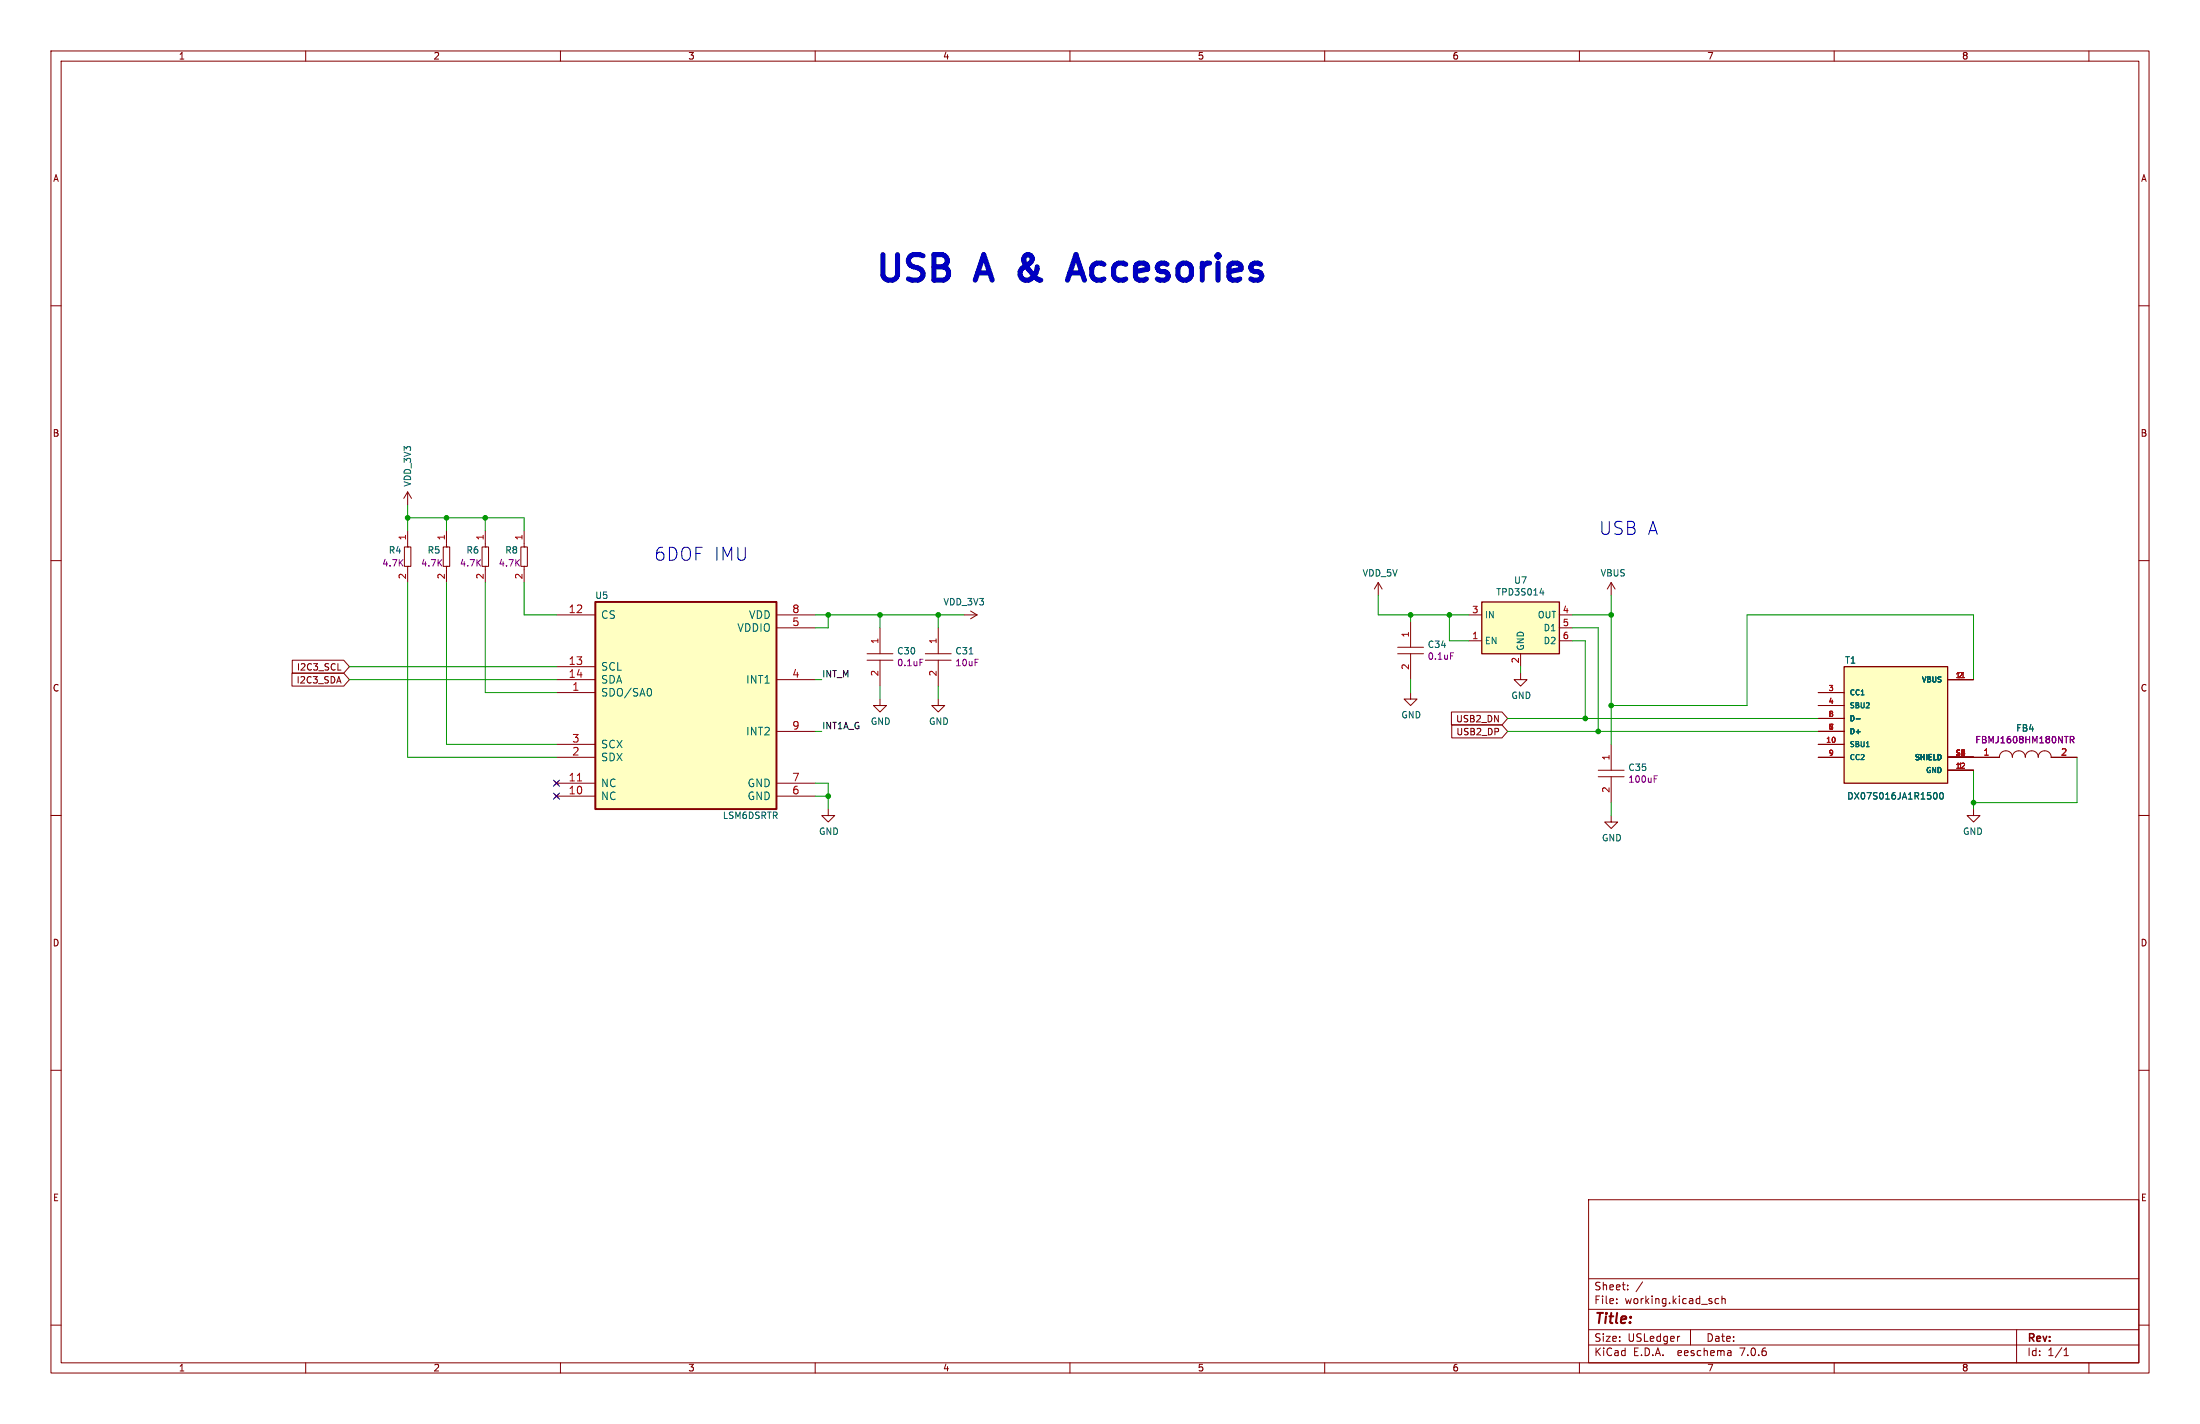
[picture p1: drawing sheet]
<svg xmlns="http://www.w3.org/2000/svg" width="432mm" height="279mm" viewBox="0 0 432 279" stroke-linecap="round" stroke-linejoin="round" font-family="sans-serif">
<g fill="none" stroke="#840000" stroke-width=".2">
<path d="M10 10h411.8v259.4h-411.8zM12 12h407.8v255.4h-407.8zM60 10v2M110 10v2M160 10v2M210 10v2M260 10v2M310 10v2M360 10v2M410 10v2M10 60h2M419.8 60h2"/>
<path d="M80 96.5l-.8 1.3M80 96.5v2.6M80 96.5l.8 1.3M10 110h2M79.4 107.3h1.2v3.8h-1.2zM80 107.3h.1M80 111.1h.1M80 104.1v3.2M80 111.1v3.2M87 107.3h1.3v3.8h-1.3zM87.6 107.3h.1M87.6 111.1h.1"/>
<path d="M87.6 104.1v3.2M87.6 111.1v3.2M94.6 107.3h1.3v3.8h-1.3zM95.2 107.3h.1M95.2 111.1h.1M95.2 104.1v3.2M95.2 111.1v3.2M102.2 107.3h1.3v3.8h-1.3zM102.9 107.3h.1M102.9 111.1h.1M102.9 104.1v3.2M102.9 111.1v3.2"/>
<path d="M190.5 119.9l1.3 .8M270.5 114.3l-.8 1.3M270.5 114.3v2.5M270.5 114.3l.8 1.3M316.2 114.3l-.7 1.3M316.2 114.3v2.5M316.2 114.3l.8 1.3M419.8 110h2M57.3 132.1h10.2l1.1 1.3-1.1 1.2h-10.2zM57.4 129.5h10.1l1.1 1.3-1.1 1.3h-10.1zM66.3 131.5h.6M109.2 120.7h7.6"/>
<path d="M109.2 135.9h7.6M109.2 130.8h7.6M109.2 133.4h7.6M152.4 120.7h7.6M152.4 123.2h7.6M152.4 133.4h7.6M170.2 128.3h5.1M170.2 129.5h5.1M172.7 137.2v1.2h1.3l-1.3 1.3-1.3-1.3h1.3M172.7 123.2v5.1M172.7 129.5v5.1M181.6 128.3h5.1"/>
<path d="M181.6 129.5h5.1M184.1 137.2v1.2h1.3l-1.3 1.3-1.2-1.3h1.2M184.1 123.2v5.1M184.1 129.5v5.1M189.2 120.7h2.6M191.8 120.7l-1.3 .7M274.3 127h5.1M274.3 128.3h5.1M276.9 135.9v1.3h1.2l-1.2 1.2-1.3-1.2h1.3M276.9 121.9v5.1M276.9 128.3v5.1M284.9 139.7h9.9l1.1 1.3-1.1 1.2h-9.9z"/>
<path d="M288.3 125.7h2.5M288.3 120.7h2.5M298.4 132.1v1.3h1.3l-1.3 1.2-1.2-1.2h1.2M298.4 128.3v2.5M306.1 125.7h2.5M306.1 120.7h2.5M306.1 123.2h2.5M356.9 135.9h5M356.9 138.4h5M382.3 133.4h5M10 160h2M108.8 155.8l.8 .8"/>
<path d="M108.8 153.3l.8 .8M109.2 156.2h7.6M109.2 153.7h7.6M109.2 148.6h7.6M109.2 146.1h7.6M109.6 155.8l-.8 .8M109.6 153.3l-.8 .8M152.4 156.2h7.6M152.4 153.7h7.6M152.4 143.5h7.6M162.6 158.8v1.2h1.2l-1.2 1.3-1.3-1.3h1.3M284.9 142.2h9.9l1.1 1.3-1.1 1.3h-9.9z"/>
<path d="M313.7 151.1h5.1M313.7 152.4h5.1M316.2 146.1v5M316.2 152.4v5.1M356.9 148.6h5M356.9 146.1h5M356.9 143.5h5M356.9 141h5M382.3 148.6h10.1a1.27 1.27 0 0 1 1.3-1.3 1.27 1.27 0 0 1 1.3 1.3 1.27 1.27 0 0 1 1.2-1.3 1.27 1.27 0 0 1 1.3 1.3 1.27 1.27 0 0 1 1.3-1.3 1.27 1.27 0 0 1 1.2 1.3 1.27 1.27 0 0 1 1.3-1.3 1.27 1.27 0 0 1 1.3 1.3h5.1M382.3 151.1h5M387.3 158.8v1.2h-1.2l1.2 1.3 1.3-1.3h-1.3M419.8 160h2"/>
<path d="M316.2 160v1.3h1.3l-1.3 1.3-1.2-1.3h1.2M10 210h2M419.8 210h2M311.8 235.4h108v32h-108zM10 260h2M311.8 256.9h108M311.8 250.9h108M317.3 255.6v.2M317.3 254.9v.1M319.5 252.9v.2M319.5 252.2v.1M322.4 251.5l-1.3 1.9"/>
<path d="M337.3 254.9l-.4-.1-.3 .3 .2 .6h.5M338 254.9l.2-.1 .3 .1 .1 .9M338 254.3v1.5M419.8 260h2M60 267.4v2M110 267.4v2M160 267.4v2M210 267.4v2M260 267.4v2M310 267.4v2M311.8 263.9h108M311.8 260.9h108"/>
<path d="M329.5 262.2h.2M331.8 260.9v3M339.7 265.1l.1 .9M339.8 265.9l-.2 .1M339.8 265.3l-.2 .1M360 267.4v2M395.8 260.9v6.5M405.1 266h.9M405.1 264.9l.4-.4v1.5M410 267.4v2"/>
</g>
<g fill="#ffffc2" stroke="#ffffc2" stroke-width=".2">
<path d="M290.8 118.1h15.3v10.2h-15.3z"/>
<path d="M116.8 118.1h35.6v40.7h-35.6z"/>
<path d="M361.9 130.8h20.4v22.9h-20.4z"/>
</g>
<path d="M290.8 118.1h15.3v10.2h-15.3zM361.9 130.8h20.4v22.9h-20.4z" fill="none" stroke="#840000" stroke-width=".25"/>
<path d="M302.3 116.3h.7M302.9 115.9v.9M127.5 135.1a.94 .94 0 0 1 0 1.5M190.2 128.3h.8M364.3 141h.8M366.3 146.5h.6M379.8 155.5a.68 .68 0 0 1 .4 .7 .68 .68 0 0 1-.4 .6M380.9 155.6l.1-.1a.68 .68 0 0 1 .4 .7 .68 .68 0 0 1-.4 .6 .85 .85 0 0 1-.1-1.2z" fill="none" stroke="#006464" stroke-width=".2"/>
<path d="M180.6 129.4h.6M284.7 128.1h.6M324.7 152.8h.4M324.7 152.2h.6M406.3 145.2l.6-.1 .2-.2-.1-.3-.7-.1v1.3M406.6 145.2l.5 .6" fill="none" stroke="#840084" stroke-width=".2"/>
<path d="M116.8 118.1h35.6v40.7h-35.6z" fill="none" stroke="#840000" stroke-width=".38"/>
<path d="M385 133h.6M113.3 153.2h.9" fill="none" stroke="#a90000" stroke-width=".2"/>
<path d="M200.5 52.8l-.3 .5v.7l.3 .5M209.5 55l1.7-5 1.7 5M210 53.5h2.4" fill="none" stroke="#0000c2" stroke-width="1"/>
<g fill="none" stroke="#009600" stroke-width=".2">
<path d="M80 99.1v5M80 114.3v34.3h29.2M80 101.6h22.9v2.5M87.6 101.6v2.5M87.6 114.3v31.8h21.6M95.2 114.3v21.6h14M95.2 101.6v2.5M102.9 114.3v6.4h6.3M270.5 116.8v3.9h17.8M316.2 116.8v29.3M68.6 130.8h40.6M68.6 133.4h40.6"/>
<path d="M160 120.7h29.2M160 133.4h1.3M162.6 120.7v2.5h-2.6M172.7 120.7v2.5M172.7 134.6v2.6M184.1 120.7v2.5M184.1 134.6v2.6M276.9 120.7v1.2M276.9 133.4v2.5M284.5 120.7v5h3.8M298.4 130.8v1.3M308.6 120.7h7.6"/>
<path d="M308.6 123.2h5.1v20.3M308.6 125.7h2.5v15.3M387.3 133.4v-12.7h-44.4v17.7h-26.7M160 153.7h2.6v5.1M160 156.2h2.6M160 143.5h1.3M295.9 143.5h61M295.9 141h61M316.2 157.5v2.5M387.3 151.1v7.7M407.7 148.6v8.9h-20.4"/>
</g>
<path d="M108.6 155.6l1.2 1.2M108.6 153.1l1.2 1.2M109.8 155.6l-1.2 1.2M109.8 153.1l-1.2 1.2" fill="none" stroke="#000084" stroke-width=".2"/>
<g fill="#009600" stroke="#009600" stroke-width=".2">
<circle cx="316.2" cy="120.7" r=".46"/>
<circle cx="311.1" cy="141" r=".46"/>
<circle cx="276.9" cy="120.7" r=".46"/>
<circle cx="284.5" cy="120.7" r=".46"/>
<circle cx="80" cy="101.6" r=".46"/>
<circle cx="95.2" cy="101.6" r=".46"/>
<circle cx="87.6" cy="101.6" r=".46"/>
<circle cx="162.6" cy="156.2" r=".46"/>
<circle cx="172.7" cy="120.7" r=".46"/>
<circle cx="162.6" cy="120.7" r=".46"/>
<circle cx="184.1" cy="120.7" r=".46"/>
<circle cx="316.2" cy="138.4" r=".46"/>
<circle cx="387.3" cy="157.5" r=".46"/>
<circle cx="313.7" cy="143.5" r=".46"/>
</g>
<g font-size="7" fill="#0000c2">
<text x="171.4" y="55.6">USB</text>
<text x="192.3" y="55.6">A</text>
<text x="202.4" y="55.6">&amp;</text>
<text x="214.4" y="55.6">Accesories</text>
</g>
<g font-size="3.5" fill="#0000c2">
<text x="313.7" y="105.2">USB A</text>
<text x="128.3" y="110.2">6DOF IMU</text>
</g>
<text font-size="2.8" fill="#840000" x="312.8" y="260.3">Title:</text>
<g font-size="2.1" fill="#a90000">
<text x="111.5" y="120.4">12</text>
<text x="155.4" y="122.9">5</text>
<text x="155.4" y="120.4">8</text>
<text x="111.5" y="130.6">13</text>
<text x="111.5" y="133.1">14</text>
<text x="112.2" y="135.6">1</text>
<text x="155.4" y="133.1">4</text>
<text x="155.4" y="143.3">9</text>
<text x="112.2" y="148.3">2</text>
<text x="112.2" y="145.8">3</text>
<text x="111.5" y="156">10</text>
<text x="111.5" y="153.4">11</text>
<text x="155.4" y="156">6</text>
<text x="155.4" y="153.4">7</text>
</g>
<g font-size="2.1" fill="#006464">
<text x="117.9" y="121.6">CS</text>
<text x="144.7" y="124.2">VDDIO</text>
<text x="146.9" y="121.6">VDD</text>
<text x="117.9" y="131.8">SCL</text>
<text x="117.9" y="136.9">SDO/SA0</text>
<text x="117.9" y="134.3">SDA</text>
<text x="146.4" y="134.3">INT1</text>
<text x="117.9" y="149.6">SDX</text>
<text x="117.9" y="147">SCX</text>
<text x="146.4" y="144.5">INT2</text>
<text x="117.9" y="154.6">NC</text>
<text x="146.7" y="154.6">GND</text>
<text x="117.9" y="157.2">NC</text>
<text x="146.7" y="157.2">GND</text>
</g>
<g font-size="2.1" fill="#840000">
<text x="312.8" y="256.1">File:</text>
<text x="312.8" y="253.4">Sheet:</text>
<text x="318.9" y="256.1">working.kicad_sch</text>
<text x="312.8" y="263.5">Size:</text>
<text x="319.5" y="263.5">USLedger</text>
<text x="334.8" y="263.5">Date:</text>
<text x="397.8" y="263.7">Rev:</text>
<text x="312.8" y="266.3">KiCad</text>
<text x="320.5" y="266.3">E.D.A.</text>
<text x="329.4" y="266.3">eeschema</text>
<text x="341.8" y="266.3">7.0.6</text>
<text x="397.8" y="266.3">Id:</text>
<text x="401.9" y="266.3">1/1</text>
</g>
<g font-size="1.8" fill="#840000">
<text x="35" y="11.9">1</text>
<text x="85" y="11.9">2</text>
<text x="135" y="11.9">3</text>
<text x="185" y="11.9">4</text>
<text x="235" y="11.9">5</text>
<text x="285" y="11.9">6</text>
<text x="335" y="11.9">7</text>
<text x="385" y="11.9">8</text>
<text x="10.3" y="35.9">A</text>
<text x="420.1" y="35.9">A</text>
<text x="10.3" y="85.9">B</text>
<text x="420.1" y="85.9">B</text>
<text x="58.2" y="131.8">I2C3_SCL</text>
<text x="10.3" y="135.9">C</text>
<text x="58.1" y="134.3">I2C3_SDA</text>
<text x="420.1" y="135.9">C</text>
<text x="285.7" y="141.9">USB2_DN</text>
<text x="285.8" y="144.5">USB2_DP</text>
<text x="10.3" y="185.9">D</text>
<text x="420.1" y="185.9">D</text>
<text x="10.3" y="235.9">E</text>
<text x="420.1" y="235.9">E</text>
<text x="35" y="269.3">1</text>
<text x="85" y="269.3">2</text>
<text x="135" y="269.3">3</text>
<text x="185" y="269.3">4</text>
<text x="235" y="269.3">5</text>
<text x="285" y="269.3">6</text>
<text x="335" y="269.3">7</text>
<text x="385" y="269.3">8</text>
</g>
<g font-size="1.8" fill="#006464">
<text x="80.9" y="95.6" transform="rotate(-90 80.9 95.6)">VDD_3V3</text>
<text x="76.2" y="108.8">R4</text>
<text x="83.8" y="108.8">R5</text>
<text x="91.4" y="108.8">R6</text>
<text x="99.1" y="108.8">R8</text>
<text x="267.3" y="113.3">VDD_5V</text>
<text x="314.1" y="113.3">VBUS</text>
<text x="116.7" y="117.7">U5</text>
<text x="185.1" y="119">VDD_3V3</text>
<text x="293.6" y="117">TPD3S014</text>
<text x="297.1" y="114.7">U7</text>
<text x="291.3" y="121.5">IN</text>
<text x="301.7" y="121.5">OUT</text>
<text x="302.9" y="124.1">D1</text>
<text x="176" y="128.6">C30</text>
<text x="187.4" y="128.6">C31</text>
<text x="280.1" y="127.3">C34</text>
<text x="291.3" y="126.6">EN</text>
<text x="299.3" y="127.8" transform="rotate(-90 299.3 127.8)">GND</text>
<text x="302.9" y="126.6">D2</text>
<text x="362" y="130.4">T1</text>
<text x="296.5" y="137.3">GND</text>
<text x="170.8" y="142.4">GND</text>
<text x="182.2" y="142.4">GND</text>
<text x="274.9" y="141.1">GND</text>
<text x="395.6" y="143.7">FB4</text>
<text x="319.5" y="151.5">C35</text>
<text x="141.8" y="160.9">LSM6DSRTR</text>
<text x="362.5" y="157.1">DX07S016JA1R1500</text>
<text x="160.7" y="164">GND</text>
<text x="314.3" y="165.3">GND</text>
<text x="385.2" y="164">GND</text>
</g>
<g font-size="1.8" fill="#a90000">
<text x="79.8" y="106.1" transform="rotate(-90 79.8 106.1)">1</text>
<text x="87.4" y="106.1" transform="rotate(-90 87.4 106.1)">1</text>
<text x="95" y="106.1" transform="rotate(-90 95 106.1)">1</text>
<text x="102.6" y="106.1" transform="rotate(-90 102.6 106.1)">1</text>
<text x="79.8" y="113.7" transform="rotate(-90 79.8 113.7)">2</text>
<text x="87.4" y="113.7" transform="rotate(-90 87.4 113.7)">2</text>
<text x="95" y="113.7" transform="rotate(-90 95 113.7)">2</text>
<text x="102.6" y="113.7" transform="rotate(-90 102.6 113.7)">2</text>
<text x="276.6" y="125.2" transform="rotate(-90 276.6 125.2)">1</text>
<text x="288.9" y="125.5">1</text>
<text x="288.9" y="120.4">3</text>
<text x="306.6" y="120.4">4</text>
<text x="306.6" y="122.9">5</text>
<text x="306.6" y="125.5">6</text>
<text x="172.5" y="126.4" transform="rotate(-90 172.5 126.4)">1</text>
<text x="183.9" y="126.4" transform="rotate(-90 183.9 126.4)">1</text>
<text x="276.6" y="131.5" transform="rotate(-90 276.6 131.5)">2</text>
<text x="298.2" y="130.2" transform="rotate(-90 298.2 130.2)">2</text>
<text x="172.5" y="132.8" transform="rotate(-90 172.5 132.8)">2</text>
<text x="183.9" y="132.8" transform="rotate(-90 183.9 132.8)">2</text>
<text x="316" y="149.3" transform="rotate(-90 316 149.3)">1</text>
<text x="389.2" y="148.3">1</text>
<text x="404.4" y="148.3">2</text>
<text x="316" y="155.6" transform="rotate(-90 316 155.6)">2</text>
</g>
<g font-size="1.8" fill="#840084">
<text x="74.9" y="111.4">4.7K</text>
<text x="82.6" y="111.4">4.7K</text>
<text x="90.2" y="111.4">4.7K</text>
<text x="97.8" y="111.4">4.7K</text>
<text x="176" y="130.9">0.1uF</text>
<text x="187.4" y="130.9">10uF</text>
<text x="280.1" y="129.6">0.1uF</text>
<text x="387.6" y="146">FBMJ1608HM180NTR</text>
<text x="319.5" y="153.8">100uF</text>
</g>
<g font-size="1.8" fill="#0f0f0f">
<text x="161.3" y="133">INT_M</text>
<text x="161.3" y="143.2">INT1A_G</text>
</g>
<g font-size="1.4" fill="#a90000">
<text x="358.8" y="135.6">3</text>
<text x="384.2" y="133.1">2</text>
<text x="358.8" y="138.2">4</text>
<text x="358.8" y="140.7">5</text>
<text x="358.8" y="143.3">7</text>
<text x="358.3" y="145.8">10</text>
<text x="358.8" y="148.3">9</text>
<text x="383.7" y="148.3">S1</text>
<text x="384.7" y="148.3">2</text>
<text x="383.7" y="150.9">12</text>
<text x="384.2" y="150.9">1</text>
</g>
<g font-size="1.4" fill="#006464">
<text x="363" y="136.6">CC1</text>
<text x="377.1" y="134.1">VBUS</text>
<text x="363" y="139.2">SBU2</text>
<text x="363" y="141.7">D-</text>
<text x="363" y="146.8">SBU1</text>
<text x="363" y="144.2">D+</text>
<text x="363" y="149.3">CC2</text>
<text x="375.7" y="149.3">SHIELD</text>
<text x="377.9" y="151.9">GND</text>
</g>
</svg>
